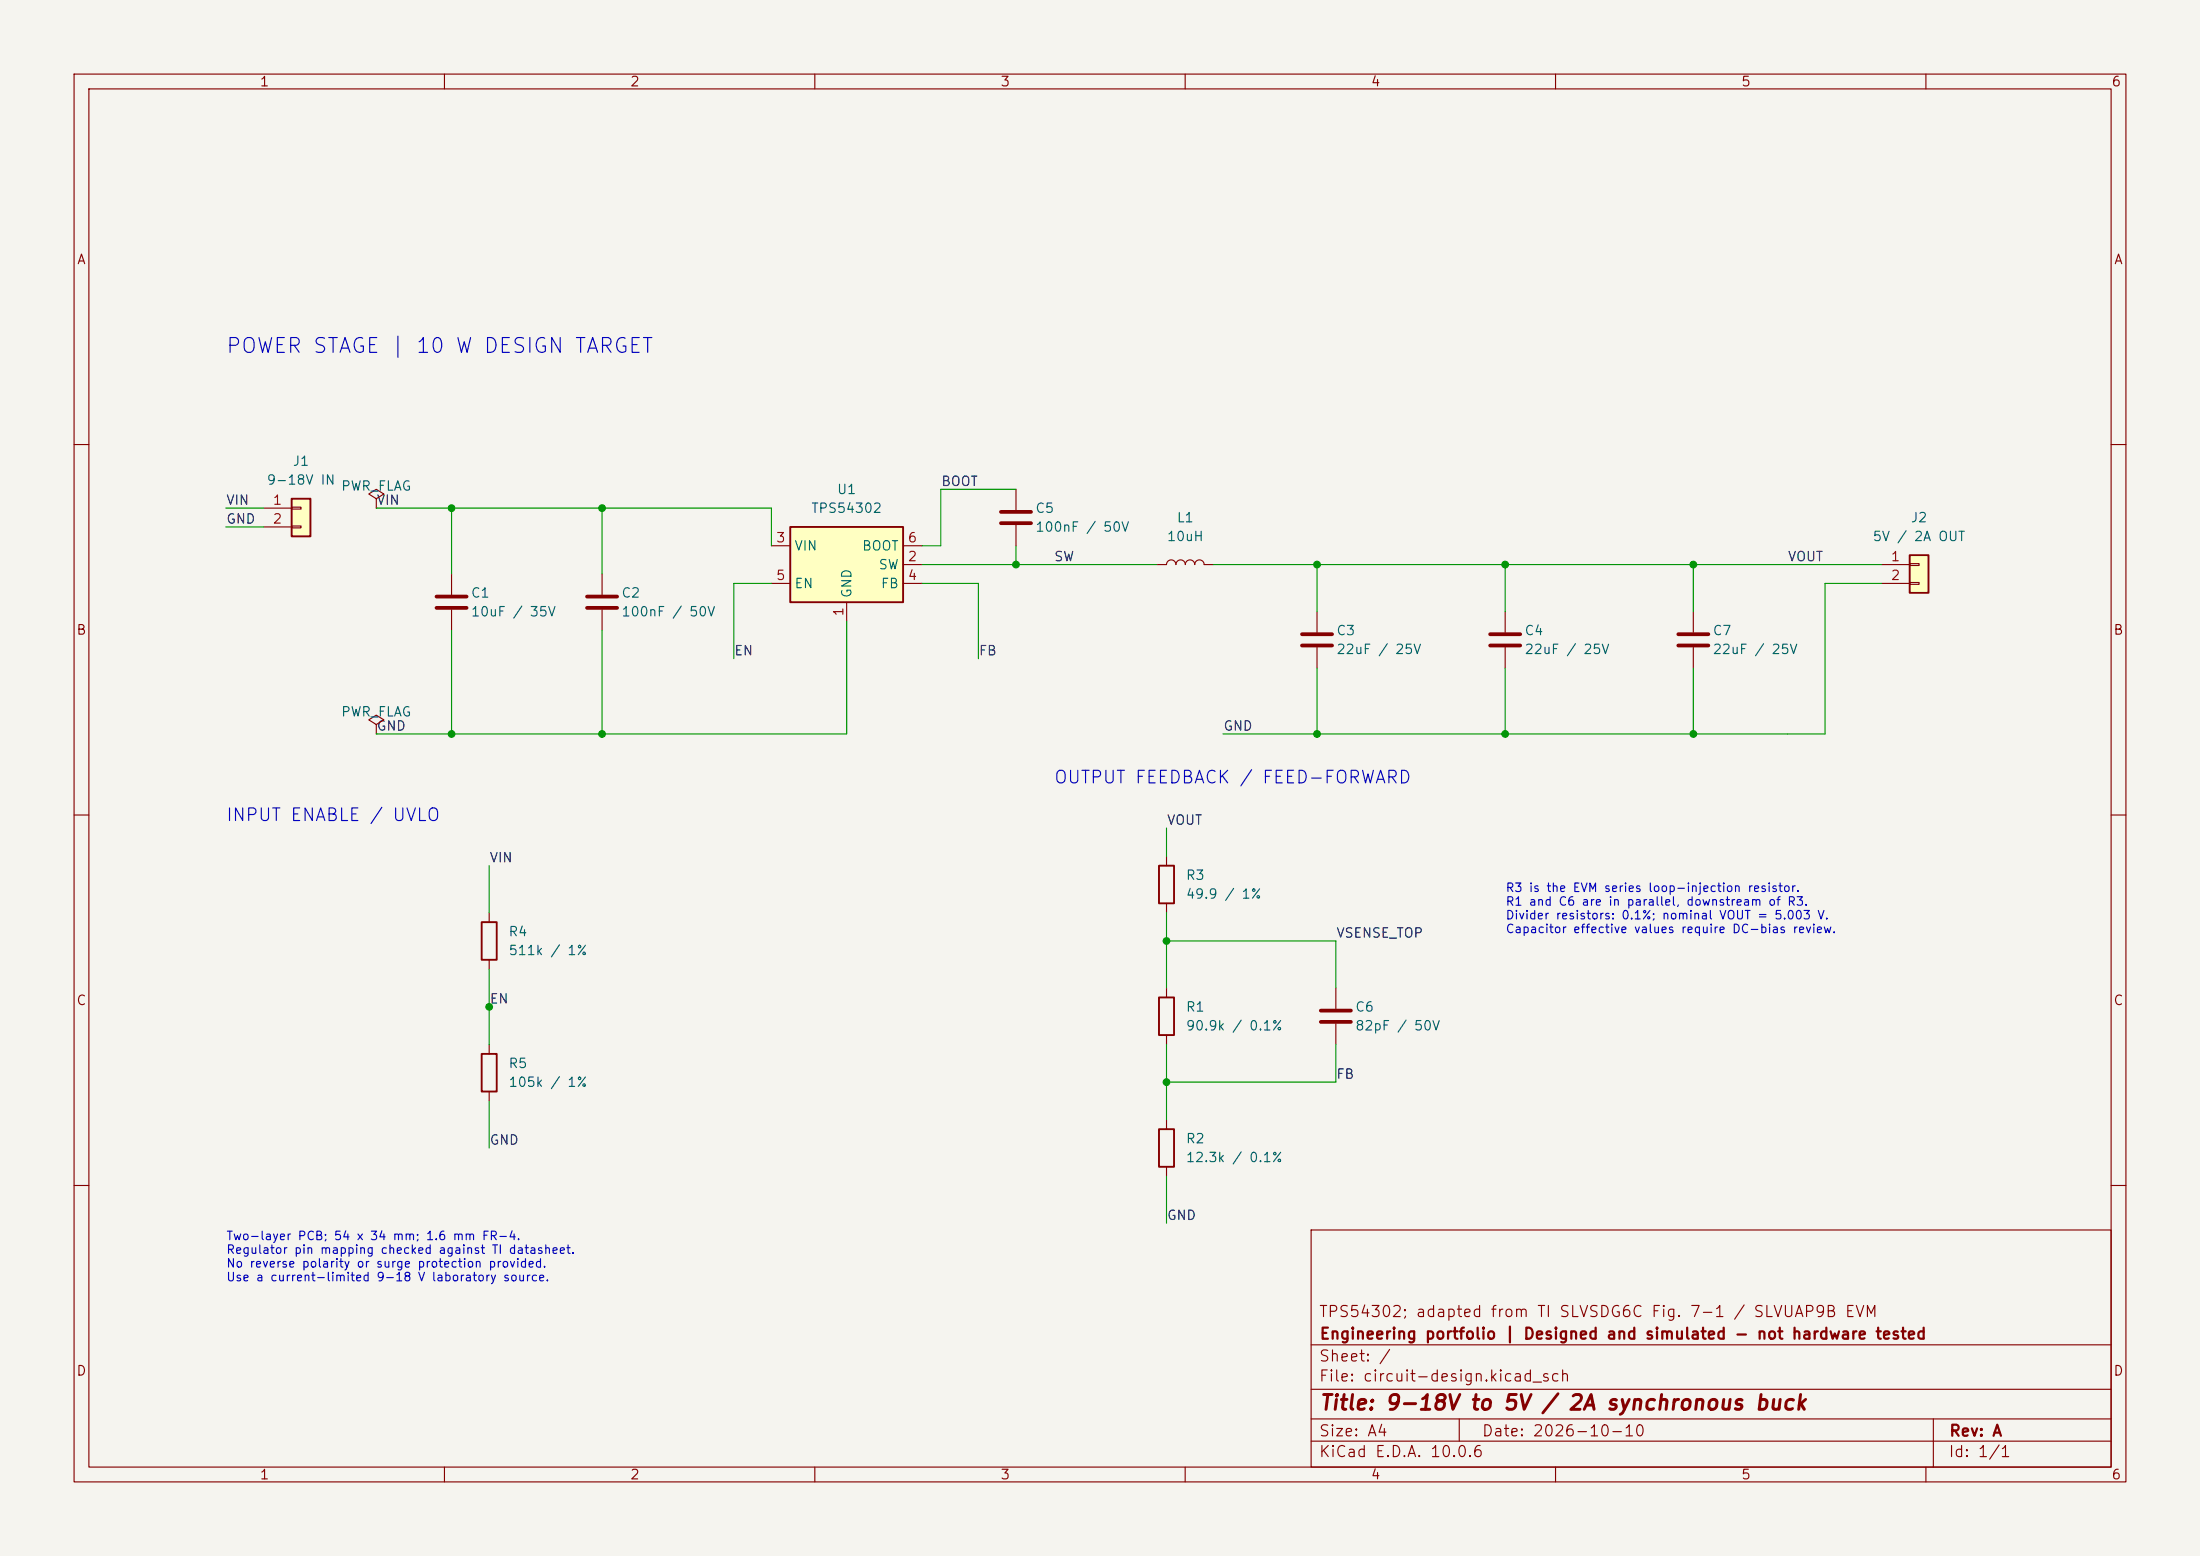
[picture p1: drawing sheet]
<svg xmlns="http://www.w3.org/2000/svg" width="297mm" height="210mm" viewBox="0 0 297 210" stroke-linecap="round" stroke-linejoin="round" font-family="sans-serif">
<path d="M0 0h297v210h-297z" fill="#f5f4ef" stroke="#f5f4ef" stroke-width=".14"/>
<g fill="none" stroke="#840000" stroke-width=".15">
<path d="M10 10h277v190h-277zM12 12h273v186h-273zM60 10v2M110 10v2M160 10v2M210 10v2M260 10v2M10 60h2M50.8 67.3l1-.6-1-.7-1 .7 1 .6v1.3M50.8 68.6h.1M285 60h2M50.8 97.8l1-.6-1-.7-1 .7 1 .6v1.3"/>
<path d="M50.8 99.1h.1M10 110h2M157.5 115.6v1.2M285 110h2M66 123.2v1.3M66 129.5v1.3M157.5 121.9v1.3M157.5 133.4v1.2M157.5 139.7v1.3M180.3 133.4v2.7M180.3 138.2v2.8M157.5 151.1v1.3"/>
<path d="M157.5 157.5v1.3M10 160h2M177 166h108v32h-108zM285 160h2M60 198v2M110 198v2M160 198v2M177 194.5h108M177 191.5h108M177 187.5h108M177 181.5h108M197 191.5v3"/>
<path d="M210 198v2M260 198v2M261 191.5v6.5"/>
</g>
<path d="M156.5 116.8h2v5.1h-2zM65 124.5h2.1v5h-2.1zM156.5 134.6h2v5.1h-2zM156.5 152.4h2v5.1h-2z" fill="none" stroke="#840000" stroke-width=".25"/>
<path d="M178.3 136.4h4.1M178.3 137.9h4.1" fill="none" stroke="#840000" stroke-width=".51"/>
<path d="M39.4 67.3h2.5v5.1h-2.5z" fill="#ffffc2"/>
<path d="M39.4 67.3h2.5v5.1h-2.5z" fill="none" stroke="#840000" stroke-width=".25"/>
<path d="M35.6 68.6h3.8M35.6 71.1h3.8M39.4 68.5h1.2v.2h-1.2zM39.4 71h1.2v.2h-1.2zM228.6 82.6v2.7M228.6 87.4v2.8" fill="none" stroke="#840000" stroke-width=".15"/>
<path d="M226.6 85.6h4M226.6 87.1h4" fill="none" stroke="#840000" stroke-width=".51"/>
<path d="M257.8 74.9h2.5v5.1h-2.5z" fill="#ffffc2"/>
<path d="M257.8 74.9h2.5v5.1h-2.5zM65 142.2h2.1v5.1h-2.1z" fill="none" stroke="#840000" stroke-width=".25"/>
<g fill="none" stroke="#840000" stroke-width=".15">
<path d="M61 77.5v2.8M81.3 77.5v2.8M156.2 76.2h1.3a.64 .64 0 0 1 .6-.6 .64 .64 0 0 1 .6 .6 .64 .64 0 0 1 .7-.6 .64 .64 0 0 1 .6 .6 .64 .64 0 0 1 .7-.6 .64 .64 0 0 1 .6 .6 .64 .64 0 0 1 .6-.6 .64 .64 0 0 1 .7 .6h1.2M254 76.2h3.8M254 78.7h3.8M257.8 76.1h1.3v.2h-1.3zM257.8 78.6h1.3v.3h-1.3zM61 82.3v2.8M81.3 82.3v2.8M177.8 82.6v2.7M177.8 87.4v2.8M66 141v1.2"/>
<path d="M66 147.3v1.3"/>
</g>
<path d="M58.9 80.5h4.1M58.9 82h4.1M79.2 80.5h4.1M79.2 82h4.1M175.8 85.6h4M175.8 87.1h4" fill="none" stroke="#840000" stroke-width=".51"/>
<path d="M106.7 71.1h15.2v10.2h-15.2z" fill="#ffffc2"/>
<path d="M106.7 71.1h15.2v10.2h-15.2z" fill="none" stroke="#840000" stroke-width=".25"/>
<path d="M104.1 73.7h2.6M104.1 78.7h2.6M121.9 76.2h2.6M121.9 73.7h2.6M121.9 78.7h2.6M137.2 66v2.8M137.2 70.9v2.8M114.3 81.3v2.5M203.2 82.6v2.7M203.2 87.4v2.8" fill="none" stroke="#840000" stroke-width=".15"/>
<path d="M135.1 69.1h4.1M135.1 70.6h4.1M201.2 85.6h4M201.2 87.1h4" fill="none" stroke="#840000" stroke-width=".51"/>
<g fill="none" stroke="#009600" stroke-width=".15">
<path d="M30.5 71.1h5.1M30.5 68.6h5.1M50.8 68.6h53.3v5.1M61 68.6v8.9M81.3 68.6v8.9M104.1 78.7h-5v10.2M124.5 78.7h7.6v10.2M124.5 76.2h31.7M137.2 66h-10.2v7.7h-2.5M137.2 73.7v2.5M163.8 76.2h90.2M177.8 76.2v6.4"/>
<path d="M203.2 76.2v6.4M228.6 76.2v6.4M254 78.7h-7.6v20.4h-81.3M61 85.1v14M81.3 85.1v14M114.3 83.8v15.3h-63.5M177.8 90.2v8.9M203.2 90.2v8.9M228.6 90.2v8.9M66 116.8v6.4M157.5 111.8v3.8M66 130.8v10.2"/>
<path d="M157.5 127h22.8v6.4M157.5 123.2v10.2M66 148.6v6.3M157.5 141v10.1M157.5 158.8v6.3M180.3 141v5.1h-22.8"/>
</g>
<g fill="#009600" stroke="#009600" stroke-width=".14">
<circle cx="61" cy="99.1" r=".46"/>
<circle cx="81.3" cy="99.1" r=".46"/>
<circle cx="66" cy="135.9" r=".46"/>
<circle cx="177.8" cy="76.2" r=".46"/>
<circle cx="157.5" cy="146.1" r=".46"/>
<circle cx="203.2" cy="76.2" r=".46"/>
<circle cx="228.6" cy="76.2" r=".46"/>
<circle cx="177.8" cy="99.1" r=".46"/>
<circle cx="203.2" cy="99.1" r=".46"/>
<circle cx="228.6" cy="99.1" r=".46"/>
<circle cx="157.5" cy="127" r=".46"/>
<circle cx="137.2" cy="76.2" r=".46"/>
<circle cx="81.3" cy="68.6" r=".46"/>
<circle cx="61" cy="68.6" r=".46"/>
</g>
<text font-size="2" fill="#0000c2" x="30.4" y="48.2">POWER STAGE | 10 W DESIGN TARGET</text>
<text font-size="2" fill="#840000" x="178" y="190.8">Title: 9-18V to 5V / 2A synchronous buck</text>
<g font-size="1.7" fill="#0000c2">
<text x="142.2" y="106.2">OUTPUT FEEDBACK / FEED-FORWARD</text>
<text x="30.4" y="111.3">INPUT ENABLE / UVLO</text>
</g>
<g font-size="1.5" fill="#840000">
<text x="178" y="178.1">TPS54302; adapted from TI SLVSDG6C Fig. 7-1 / SLVUAP9B EVM</text>
<text x="178" y="184.1">Sheet: /</text>
<text x="178" y="181.1">Engineering portfolio | Designed and simulated - not hardware tested</text>
<text x="178" y="186.8">File: circuit-design.kicad_sch</text>
<text x="178" y="197">KiCad E.D.A. 10.0.6</text>
<text x="178" y="194.2">Size: A4</text>
<text x="200" y="194.2">Date: 2026-10-10</text>
<text x="263" y="197">Id: 1/1</text>
<text x="263" y="194.2">Rev: A</text>
</g>
<g font-size="1.3" fill="#840000">
<text x="35" y="12">1</text>
<text x="85" y="12">2</text>
<text x="135" y="12">3</text>
<text x="185" y="12">4</text>
<text x="235" y="12">5</text>
<text x="285" y="12">6</text>
<text x="10.3" y="36">A</text>
<text x="285.3" y="36">A</text>
<text x="10.2" y="86">B</text>
<text x="285.2" y="86">B</text>
<text x="10.2" y="136">C</text>
<text x="285.2" y="136">C</text>
<text x="10.2" y="186">D</text>
<text x="285.2" y="186">D</text>
<text x="35" y="200">1</text>
<text x="85" y="200">2</text>
<text x="135" y="200">3</text>
<text x="185" y="200">4</text>
<text x="235" y="200">5</text>
<text x="285" y="200">6</text>
</g>
<g font-size="1.3" fill="#006464">
<text x="35.9" y="65.7">9-18V IN</text>
<text x="39.4" y="63.2">J1</text>
<text x="46" y="66.5">PWR_FLAG</text>
<text x="109.4" y="69.5">TPS54302</text>
<text x="112.9" y="67">U1</text>
<text x="139.7" y="69.5">C5</text>
<text x="158.8" y="70.8">L1</text>
<text x="257.9" y="70.8">J2</text>
<text x="107.2" y="74.6">VIN</text>
<text x="116.3" y="74.6">BOOT</text>
<text x="118.5" y="77.2">SW</text>
<text x="139.7" y="72.1">100nF / 50V</text>
<text x="157.4" y="73.4">10uH</text>
<text x="252.7" y="73.4">5V / 2A OUT</text>
<text x="63.5" y="81">C1</text>
<text x="63.5" y="83.5">10uF / 35V</text>
<text x="83.8" y="81">C2</text>
<text x="83.8" y="83.5">100nF / 50V</text>
<text x="107.2" y="79.7">EN</text>
<text x="115.3" y="80.8" transform="rotate(-90 115.3 80.8)">GND</text>
<text x="118.8" y="79.7">FB</text>
<text x="180.3" y="86.1">C3</text>
<text x="180.3" y="88.6">22uF / 25V</text>
<text x="205.7" y="86.1">C4</text>
<text x="205.7" y="88.6">22uF / 25V</text>
<text x="231.1" y="86.1">C7</text>
<text x="231.1" y="88.6">22uF / 25V</text>
<text x="46" y="97">PWR_FLAG</text>
<text x="160" y="119.1">R3</text>
<text x="160" y="121.6">49.9 / 1%</text>
<text x="68.6" y="126.7">R4</text>
<text x="68.6" y="129.2">511k / 1%</text>
<text x="160" y="136.9">R1</text>
<text x="182.9" y="136.9">C6</text>
<text x="160" y="139.4">90.9k / 0.1%</text>
<text x="182.9" y="139.4">82pF / 50V</text>
<text x="68.6" y="144.5">R5</text>
<text x="68.6" y="147">105k / 1%</text>
<text x="160" y="154.6">R2</text>
<text x="160" y="157.2">12.3k / 0.1%</text>
</g>
<g font-size="1.3" fill="#0f0f0f">
<text x="127" y="65.9">BOOT</text>
<text x="30.5" y="68.5">VIN</text>
<text x="30.5" y="71">GND</text>
<text x="50.8" y="68.5">VIN</text>
<text x="142.2" y="76.1">SW</text>
<text x="241.3" y="76.1">VOUT</text>
<text x="99" y="88.8">EN</text>
<text x="132.1" y="88.8">FB</text>
<text x="50.8" y="98.9">GND</text>
<text x="165.1" y="98.9">GND</text>
<text x="157.5" y="111.6">VOUT</text>
<text x="66" y="116.7">VIN</text>
<text x="180.3" y="126.9">VSENSE_TOP</text>
<text x="66" y="135.8">EN</text>
<text x="180.3" y="145.9">FB</text>
<text x="66" y="154.8">GND</text>
<text x="157.5" y="165">GND</text>
</g>
<g font-size="1.3" fill="#a90000">
<text x="36.7" y="68.4">1</text>
<text x="36.7" y="71">2</text>
<text x="104.7" y="73.5">3</text>
<text x="122.5" y="76.1">2</text>
<text x="122.5" y="73.5">6</text>
<text x="255.2" y="76.1">1</text>
<text x="104.7" y="78.6">5</text>
<text x="114.2" y="83.3" transform="rotate(-90 114.2 83.3)">1</text>
<text x="122.5" y="78.6">4</text>
<text x="255.2" y="78.6">2</text>
</g>
<g font-size="1.2" fill="#0000c2">
<text x="203.2" y="120.7">R3 is the EVM series loop-injection resistor.</text>
<text x="203.2" y="122.5">R1 and C6 are in parallel, downstream of R3.</text>
<text x="203.2" y="124.4">Divider resistors: 0.1%; nominal VOUT = 5.003 V.</text>
<text x="203.2" y="126.2">Capacitor effective values require DC-bias review.</text>
<text x="30.5" y="167.7">Two-layer PCB; 54 x 34 mm; 1.6 mm FR-4.</text>
<text x="30.5" y="169.5">Regulator pin mapping checked against TI datasheet.</text>
<text x="30.5" y="171.4">No reverse polarity or surge protection provided.</text>
<text x="30.5" y="173.2">Use a current-limited 9-18 V laboratory source.</text>
</g>
</svg>
